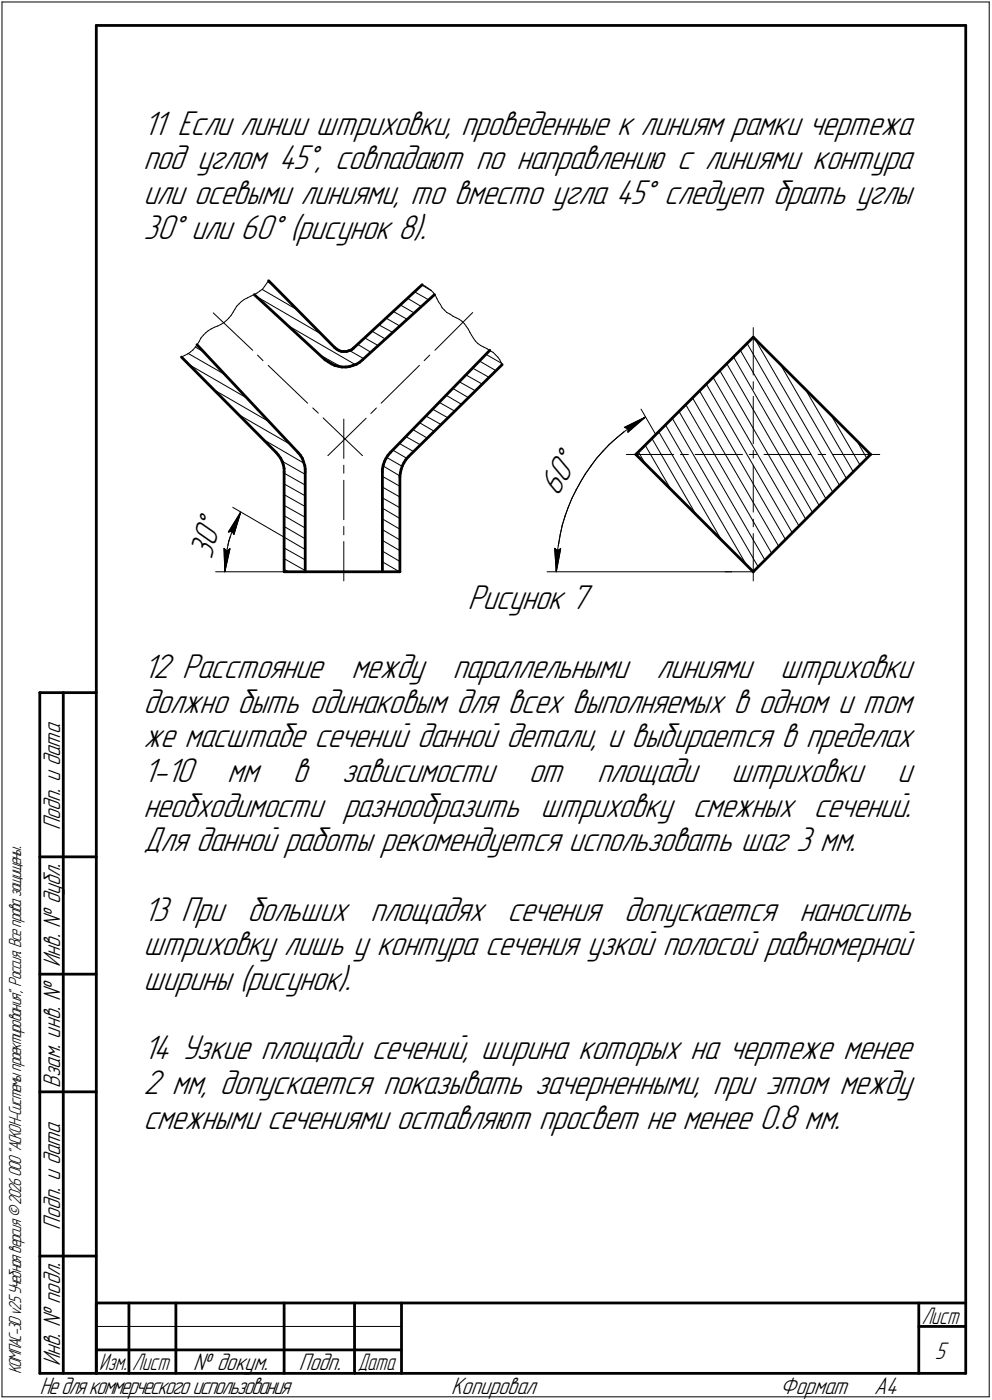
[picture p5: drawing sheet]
<svg xmlns="http://www.w3.org/2000/svg" width="211mm" height="298mm" viewBox="0 0 211 298" stroke-linecap="round" stroke-linejoin="round" font-family="sans-serif">
<g fill="#fff" stroke="#fff" stroke-width=".21">
<path d="M0 0h211.1v298.1h-211.1z"/>
<path d="M42 108.3l7 1.9-2.5 9.4-7-1.8z"/>
<path d="M47.1 116.2l2.4 .2-.8 3.7-.9 1.7-.6-1.9z"/>
<path d="M49.9 110.3l1.3-1.2-.1 1.9-1.1 3.5-2.2-1z"/>
<path d="M118.8 94.2l6.3 3.7-5 8.7-6.3-3.6z"/>
<path d="M117.4 116.2l2.5 .2-.7 3.6-.8 1.8-.6-1.9z"/>
<path d="M132.2 90.8l3.3-1.6 1.8-.4-1 1.6-2.8 2.4z"/>
</g>
<g fill="none" stroke="#000" stroke-width=".21">
<path d="M.4 .4h210.1zM.4 .4v297zM210.5 .4v297zM57.1 59.8l-.4 .6zM38.6 76l.7-.3zM39.3 75.7l.7-.3zM40 75.4l.6-.5zM40 75.3l8 4.5zM40.2 77.6l12.5 7.2zM40.6 74.9l.5-.4zM41.6 73.9l-.5 .6zM41.6 73.9l1.7 1z"/>
<path d="M42 73.3l-.4 .6zM42.4 72.6l-.4 .7zM42.8 72l-.4 .6zM43.3 71.4l-.5 .6zM43.3 71.4l.5-.5zM43.8 70.9l.5-.5zM44.3 70.4l.7-.4zM45 70l.6-.3zM45.4 66.6l8.4 8zM45.6 69.7l.7-.3zM46.3 69.4l.7-.3zM47 69.1l.7-.4z"/>
<path d="M47.7 68.7l.5-.5zM48.7 67.7l-.5 .5zM49.2 67.1l-.5 .6zM49.6 66.5l-.4 .6zM50 65.9l-.4 .6zM50.4 65.2l-.4 .7zM50.4 65.2l.5-.5zM50.9 64.7l.5-.5zM51.4 64.2l.6-.4zM52 63.8l.7-.4zM52.7 63.4l.6-.3zM53.3 63.1l.7-.4z"/>
<path d="M54 62.7l.7-.3zM54.6 63.2l13.7 7.9zM54.7 62.4l.6-.4zM54.8 75.6l1.2 1.2zM55.3 62l.6-.4zM55.8 61.6l7.3 4.3zM56.3 61l-.4 .6zM56.7 60.4l-.4 .6zM57 60l.9 .5zM57.1 77.8l8.3 8.1zM61.3 69.3l14.3 8.3zM68 75.5l4.5 2.6z"/>
<path d="M74.4 74.7l3 1.7zM76.1 73.3l2.8 1.7zM77.6 72l2.8 1.6zM79.2 70.5l2.8 1.7zM80.6 69.2l3 1.6zM82.1 67.7l3 1.7zM83.7 66.3l2.9 1.7zM85.2 64.9l2.9 1.7zM86.7 63.5l3 1.8zM88.2 62.1l3 1.7zM89.7 60.7l2.1 1.2zM89.8 60.6l.7 .4z"/>
<path d="M90.3 76.8l1.1-1.2zM90.5 61l.6 .4zM91.1 61.4l.6 .4zM91.7 61.8l.5 .5zM92.2 62.3l.4 .6zM92.6 62.9l.4 .7zM93 63.6l.3 .7zM93.3 64.3l.4 .6zM93.7 64.9l.4 .6zM94.1 65.5l.5 .5zM94.6 66l.5 .5zM95.1 66.5l.7 .4z"/>
<path d="M95.8 66.9l.6 .4zM96.4 67.3l.6 .3zM97 67.6l.7 .4zM97.7 68l.6 .4zM98.3 68.4l.5 .5zM98.8 68.9l.4 .6zM99.1 79.8l3.5 2zM99.2 69.5l.5 .6zM99.7 70.1l.3 .7zM100 70.8l.3 .6zM100.3 71.4l.5 .7zM100.6 66.5l-8.1 8.1z"/>
<path d="M100.6 78.4l3.5 1.9zM100.8 72.1l.4 .5zM101.2 72.6l.5 .6zM101.7 73.2l.6 .4zM102 76.9l3.5 2zM102.3 73.6l.7 .3zM103 73.9l.6 .4zM103.4 75.4l3.4 2zM103.6 74.3l.6 .4zM104.2 74.7l.7 .3zM104.9 75l.5 .5zM105.4 75.5l.5 .5z"/>
<path d="M105.9 76l.4 .6zM106.3 76.6l.4 .7zM106.7 77.3l.1 .3zM153.2 78.9l18.2 31.7zM154.6 77.4l18.3 31.7zM156 75.9l18.3 31.8zM157.5 74.5l18.3 31.8zM158.9 73.1l18.3 31.7zM160.3 69.8v10zM160.6 72.1l18 31.3zM166 77.6l14.1 24.3zM45.5 83l11.8 6.8z"/>
<path d="M50.8 88.3l11.2 6.4zM56.1 93.6l8.6 5zM60 98.2l4.9 2.8zM66.5 86.9l1.2 1.1zM68.7 89l8.4 8zM69.8 97l8.1-7.9zM73.2 99.1v1.7zM73.2 89.2v8.4zM78.9 88.1l1.2-1.2zM81.1 85.9l8.1-8.1zM81.5 99.2l3.6 2.1zM82.2 97.4l3.4 1.9z"/>
<path d="M83.6 95.8l3 1.8zM84.9 94.4l3.2 1.8zM86.4 93l3.1 1.7zM87.8 91.4l3.1 1.9zM89.2 90l3.3 1.9zM90.6 88.6l3.3 1.8zM92 87.1l3.3 1.9zM93.5 85.7l3.3 1.8zM94.9 84.2l3.3 1.9zM96.4 82.7l3.3 2zM97.7 81.3l3.5 1.9zM125.7 99.2l-1.2 1.7z"/>
<path d="M126.9 97.6l-1.2 1.6zM128.3 96.1l-1.4 1.5zM129.6 94.7l-1.3 1.4zM129.6 94.7l1.5-1.4zM131.1 93.3l1.6-1.3zM132.7 92l1.6-1.2zM132.8 91l.9 .3zM132.8 91l4.5-2.2zM133.3 96.8h10zM133.6 92l3.7-3.2zM133.7 91.3l-.1 .7zM134.3 90.8l1.6-1.1z"/>
<path d="M135.8 96.2l1.5 2.6zM135.9 89.7l1.4-.9zM136.4 87.1l3.1 5.4zM137.2 94.7l5.5 9.5zM138.7 93.3l9.4 16.3zM140.1 91.9l13.4 23.1zM141.6 90.4l17.2 29.9zM143 89l18.3 31.6zM144.4 87.5l18.3 31.7zM144.8 96.8h1.7zM145.9 86.1l18.3 31.7zM147.3 84.7l18.4 31.6z"/>
<path d="M147.9 96.8h10.1zM148.8 83.2l18.3 31.7zM150.3 81.8l18.3 31.7zM151.7 80.3l18.3 31.7zM159.4 96.8h1.6zM160.3 99.1v10zM160.3 95.9v1.6zM160.3 84.4v10.1zM160.3 81.3v1.6zM162.6 96.8h10zM171.4 82.9l10.1 17.5zM174.1 96.8h1.6z"/>
<path d="M176.8 88.3l6.2 10.7zM177.1 96.8h10.1zM182.2 93.6l2.2 3.9zM47.7 116.8l.1 5zM47.7 116.8l.6 .5zM48.1 118.4l-.2 1.7zM48.3 117.3l.6-.5zM48.3 116.8l-.2 1.6zM48.6 113.3l.8-.2zM48.7 115.2l-.4 1.6zM48.9 116.8l-1.1 5zM49.2 113.7l-.5 1.5z"/>
<path d="M49.4 113.1l.4 .7zM49.5 108l11 6.4zM49.7 112.2l-.5 1.5zM50.4 110.7l-.7 1.5zM51.1 109.2l-.7 1.5zM51.2 109.1l-.1 .1zM51.2 109.1l-1.4 4.7zM51.2 109.1l-2.6 4.2zM60.5 119l4.4 2.5zM60.5 116.7l4.4 2.5zM60.5 114.4l4.4 2.6zM60.5 112.1l4.4 2.6z"/>
<path d="M60.5 109.8l4.4 2.6zM60.5 107.6l4.4 2.6zM60.5 105.3l4.4 2.6zM60.5 103l4.4 2.6zM60.5 100.8l4.4 2.5zM73.2 115.3v8.4zM73.2 112.1v1.8zM73.2 102.3v8.4zM81.4 119.6l3.6 2.2zM81.4 117.3l3.7 2.2zM81.4 115.1l3.7 2.2zM81.4 112.8l3.7 2.2z"/>
<path d="M81.4 110.5l3.7 2.2zM81.4 108.2l3.7 2.2zM81.4 106l3.7 2.1zM81.4 103.7l3.7 2.1zM81.4 101.4l3.7 2.1zM118 116.8l.4 5zM118 116.8l.6 .5zM118.4 119.7v2.1zM118.5 117.7l-.1 2zM118.6 117.3l.7-.5zM118.9 115.7l-.4 2zM119.2 113.8l-.3 1.9z"/>
<path d="M119.3 116.8l-.9 5zM119.6 111.8l-.4 2zM120.2 109.9l-.6 1.9zM120.9 108l-.7 1.9zM121.7 106.2l-.8 1.8zM122.6 104.3l-.9 1.9zM123.5 102.6l-.9 1.7zM124.5 100.9l-1 1.7zM160.3 113.6v10.1zM160.3 110.6v1.6zM45.9 121.8h14.6zM47.9 120.1l-.1 1.7z"/>
<path d="M60.5 121.2l.9 .6zM116.4 121.8h39.3zM154.3 121.8h6zM.4 297.4h210.1zM20.5 282.4h64.9z"/>
</g>
<g fill="none" stroke="#000" stroke-width=".59">
<path d="M20.5 5.4h185zM20.5 5.4v287zM205.5 5.4v287zM57.1 59.8l14.1 14.2zM38.6 76l20.2 20.4zM41.9 73.4l21.5 23zM54.1 62.7l15.1 13.9zM69.2 76.6l.6 .4zM69.8 77l.7 .5zM70.5 77.5l.7 .3zM71.2 77.8l.8 .2zM71.2 74l.4 .3z"/>
<path d="M71.6 74.3l.5 .3zM72 78l.7 .1zM72.1 74.6l.5 .2zM72.6 74.8h.6zM72.7 78.1h.9zM73.2 74.8h.5zM73.6 78.1h.7zM73.7 74.8l.6-.1zM74.3 74.7l.5-.2zM74.3 78.1l.8-.3zM74.8 74.5l.4-.3zM75.1 77.8l.8-.2z"/>
<path d="M75.2 74.2l.1-.1zM75.3 74.1l14.5-13.5zM75.9 77.6l.6-.5zM76.5 77.1l.6-.5zM77.1 76.6l15.4-13.9zM104.2 74.6l-21.1 21.8zM160.3 71.8l-25 25zM160.3 71.8l25 25zM58.8 96.4l.4 .5zM59.2 96.9l.5 .6zM59.7 97.5l.3 .7zM60 98.2l.3 .8z"/>
<path d="M60.3 99l.2 .7zM60.5 99.7v.8zM63.4 96.4l.5 .5zM63.9 96.9l.4 .7zM64.3 97.6l.3 .8zM64.6 98.4l.3 .7zM64.9 99.1v.8zM64.9 99.9v.6zM81.4 99.9v.6zM81.5 99.1l-.1 .8zM81.8 98.3l-.3 .8zM82.1 97.6l-.3 .7z"/>
<path d="M82.5 96.9l-.4 .7zM83.1 96.4l-.6 .5zM85.3 100l-.1 .8zM85.6 99.2l-.3 .8zM85.9 98.6l-.3 .6zM86.4 97.9l-.5 .7zM86.9 97.3l19.9-19.7zM86.9 97.3l-.5 .6zM135.3 96.8l25 25zM60.5 100.5v21.3zM64.9 100.5v21.3zM81.4 100.5v21.3z"/>
<path d="M85.1 101.5v20.3zM85.2 100.8l-.1 .7zM60.5 121.8h24.6zM160.3 121.8l25-25zM8.5 147.5v144.9zM8.5 147.5h12zM13.5 147.5v144.9zM8.5 182.5h12zM8.5 207.4h12zM8.5 232.5h12zM8.5 267.5h12zM20.5 277.5h185z"/>
<path d="M20.5 277.5v14.9zM27.4 277.5v14.9zM37.4 277.5v14.9zM60.5 277.5v14.9zM75.4 277.5v14.9zM85.4 277.5v14.9zM195.5 277.5v14.9zM8.5 292.4h12zM20.5 292.4h185zM20.5 287.4h6.9zM27.4 287.4h10zM37.4 287.4h23.1z"/>
<path d="M60.5 287.4h14.9zM75.4 287.4h10zM195.5 282.4h10z"/>
</g>
<path d="M133.7 91.3l3.6-2.5-3.7 3.2zM132.8 91l4.5-2.2-3.6 2.5zM51.2 109.1l-1.4 4.7-.4-.7zM51.2 109.1l-1.8 4-.8 .2zM47.7 116.8l.6 .5-.5 4.5zM48.3 117.3l.6-.5-1.1 5zM118 116.8l.6 .5-.2 4.5zM118.6 117.3l.7-.5-.9 5z" fill="#000" stroke="#000" stroke-width=".21"/>
<g font-size="7.8">
<text x="30.5" y="28.7">11 Если линии штриховки, проведенные к линиям рамки чертежа</text>
<text x="30.5" y="36.1">под углом 45°, совпадают по направлению с линиями контура</text>
<text x="30.5" y="43.4">или осевыми линиями, то вместо угла 45° следует брать углы</text>
<text x="30.5" y="50.8">30° или 60° (рисунок 8).</text>
<text x="99.5" y="129.6">Рисунок 7</text>
<text x="30.5" y="144.4">12 Расстояние</text>
<text x="74.8" y="144.4">между</text>
<text x="96.3" y="144.4">параллельными</text>
<text x="139.7" y="144.4">линиями</text>
<text x="166" y="144.4">штриховки</text>
<text x="30.5" y="151.7">должно быть одинаковым для всех выполняемых в одном и том</text>
<text x="30.5" y="159.1">же масштабе сечений данной детали, и выбирается в пределах</text>
<text x="30.5" y="166.5">1-10</text>
<text x="48.3" y="166.5">мм</text>
<text x="62.3" y="166.5">в</text>
<text x="72.7" y="166.5">зависимости</text>
<text x="112.5" y="166.5">от</text>
<text x="127.1" y="166.5">площади</text>
<text x="155.6" y="166.5">штриховки</text>
<text x="190.9" y="166.5">и</text>
<text x="30.5" y="173.9">необходимости разнообразить штриховку смежных сечений.</text>
<text x="30.5" y="181.3">Для данной работы рекомендуется использовать шаг 3 мм.</text>
<text x="30.5" y="196">13 При больших площадях сечения допускается наносить</text>
<text x="30.5" y="203.4">штриховку лишь у контура сечения узкой полосой равномерной</text>
<text x="30.5" y="210.8">ширины (рисунок).</text>
<text x="30.5" y="225.6">14 Узкие площади сечений, ширина которых на чертеже менее</text>
<text x="30.5" y="232.9">2 мм, допускается показывать зачерненными, при этом между</text>
<text x="30.5" y="240.3">смежными сечениями оставляют просвет не менее 0.8 мм.</text>
</g>
<g font-size="7.7">
<text x="118.7" y="105.8" transform="rotate(-60 118.7 105.8)">60°</text>
<text x="45" y="119.2" transform="rotate(-75 45 119.2)">30°</text>
</g>
<g font-size="5.4">
<text x="12.8" y="176.8" transform="rotate(-90 12.8 176.8)">Подп. и дата</text>
<text x="12.8" y="205.9" transform="rotate(-90 12.8 205.9)">Инв. № дубл.</text>
<text x="12.8" y="231.7" transform="rotate(-90 12.8 231.7)">Взам. инв. №</text>
<text x="12.8" y="261.8" transform="rotate(-90 12.8 261.8)">Подп. и дата</text>
<text x="12.8" y="290.9" transform="rotate(-90 12.8 290.9)">Инв. № подл.</text>
<text x="41.1" y="291.8">№ докум.</text>
<text x="63.6" y="291.8">Подп.</text>
<text x="198.9" y="289.3">5</text>
<text x="8.5" y="296.7">Недлякоммерческогоиспользования</text>
<text x="96" y="296.8">Копировал</text>
<text x="166" y="296.8">Формат</text>
<text x="186" y="296.8">A4</text>
</g>
<g font-size="5.3">
<text x="196.1" y="281.8">Лист</text>
<text x="21.1" y="291.8">Изм.</text>
<text x="28.1" y="291.8">Лист</text>
<text x="76.1" y="291.8">Дата</text>
</g>
<text font-size="3.9" x="4.5" y="292.5" transform="rotate(-90 4.5 292.5)">КОМПАС-3Dv25Учебнаяверсия©2026ООО&quot;АСКОН-Системыпроектирования&quot;, Россия. Всеправазащищены.</text>
</svg>
